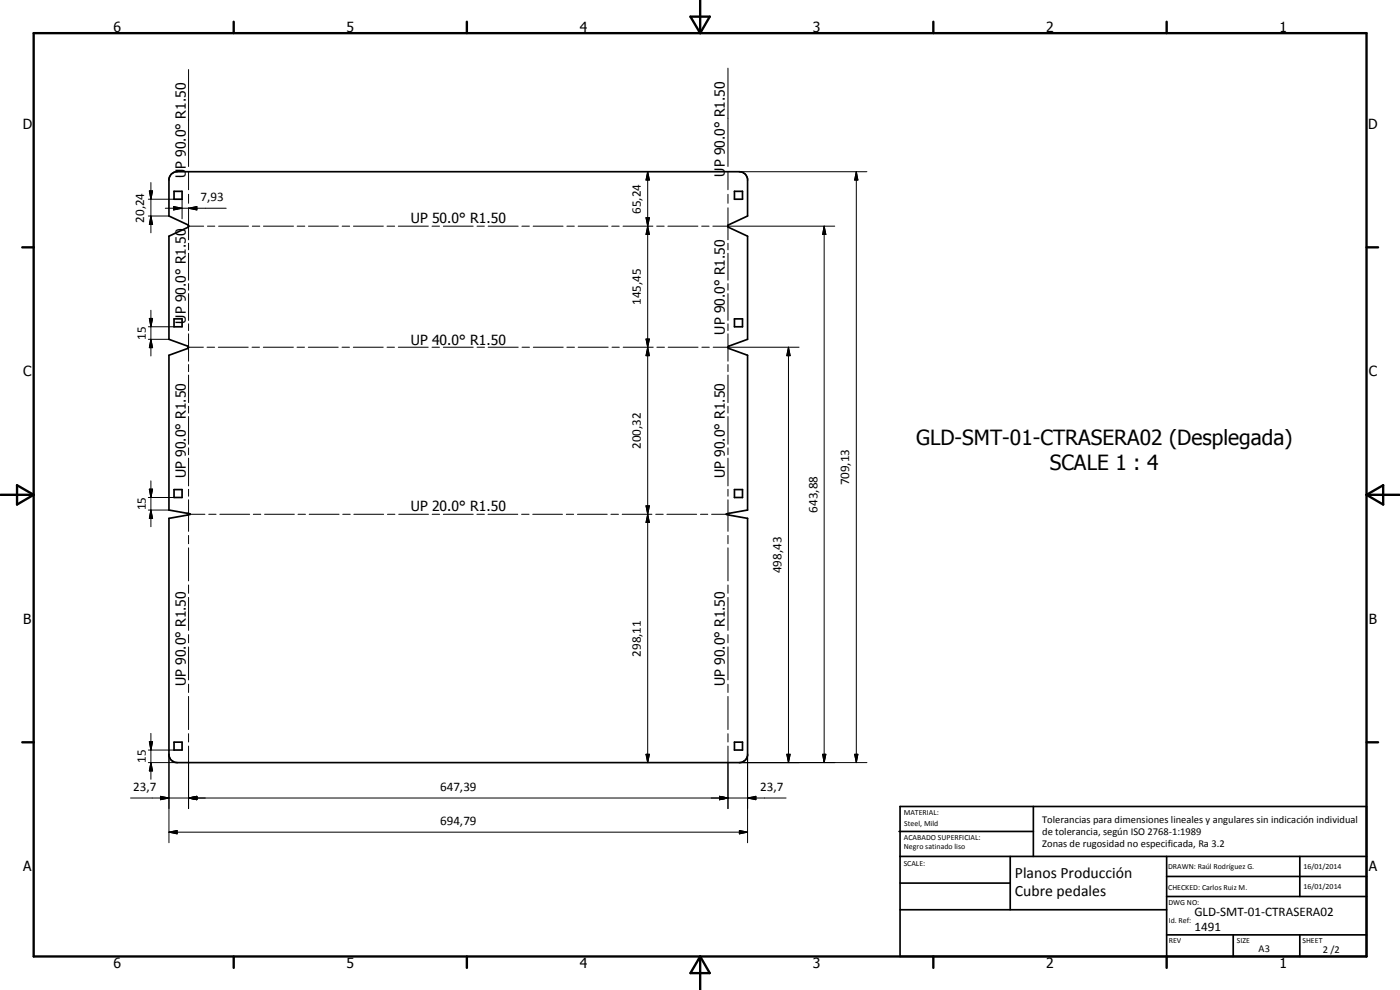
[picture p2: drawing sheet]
<svg xmlns="http://www.w3.org/2000/svg" width="420mm" height="297mm" viewBox="0 0 420 297" stroke-linecap="round" stroke-linejoin="round" font-family="sans-serif">
<g fill="none" stroke="#000" stroke-width=".51">
<path d="M51.3 52.4l.8-.7 1.1-.2h168.7a2.47 2.47 0 0 1 2.5 2.2v11.1l-5.8 2.7-.2 .4 .2 .3 5.8 2.7v30.9l-5.6 2-.3 .3 .3 .5 5.6 2v46.4l-6.4 1.2v.1l.9 .3 5.5 .9v71.2a2.48 2.48 0 0 1-2.5 2.1h-168.7a2.47 2.47 0 0 1-2.5-2.1v-71.2l6.4-1.2v-.1l-6.4-1.2v-46.4l5.6-2 .2-.3-.2-.5-5.6-2v-30.9l5.9-2.9-.2-.5-5.7-2.7v-11.1zM52.2 57.4h2.4v2.4h-2.4zM220.4 57.4h2.4v2.4h-2.4zM52.2 95.7h2.4v2.3h-2.4zM220.4 95.7h2.4v2.3h-2.4zM52.2 146.9h2.4v2.4h-2.4zM220.4 146.9h2.4v2.4h-2.4zM52.2 222.7h2.4v2.3h-2.4zM220.4 222.7h2.4v2.3h-2.4zM269.8 249.5h40.3M270.1 242h140v45h-140zM270.1 257h140"/>
<path d="M303.2 257v16M310.1 242v15M350.1 257v30M390.1 257v12M270.1 265h33.1M270.1 273h80M350.1 269h60M350.1 263h60M350.1 280.5h60M370.1 280.5v6.5M390.1 280.5v6.5"/>
</g>
<g fill="none" stroke="#000" stroke-width=".3">
<path d="M56.6 20.9v29.1M218.5 20.4v29.6M44.5 59.8h7.7M44.8 57.3h1l-.5 2.5zM45.3 54.8v15M54.6 59.8v5.9M56.6 51.5v5.4M56.6 58.3v2.7M194.4 51.5l.5 2.5h-1zM194.4 51.5v177.3M218.5 51.5v5.4M218.5 58.3v2.7"/>
<path d="M221.9 51.5h38.3M257 51.5l.5 2.5h-1zM257 51.5v177.3M44.5 64.8h6.2M45.3 64.8l.5 2.6h-1zM49.6 62.5h18.3M52.1 62l2.5 .5-2.5 .5zM56.6 62.5l2.5-.5v1zM56.6 62.4v5.3M56.6 67.9v4.1M56.6 73v2M56.6 76v8.1"/>
<path d="M56.6 67.9h4.5M62.3 67.9h2.2M65.6 67.9h9M75.7 67.9h2.3M79.1 67.9h9M89.2 67.9h2.3M92.6 67.9h8.9M102.7 67.9h2.2M106.1 67.9h9M116.2 67.9h2.2M119.5 67.9h9.1M129.7 67.9h2.2"/>
<path d="M133 67.9h9M143.2 67.9h2.2M146.5 67.9h9M156.6 67.9h2.3M160 67.9h9M170.1 67.9h2.3M173.5 67.9h8.9M183.6 67.9h2.2M187 67.9h8.9M193.9 65.3h1l-.5 2.6zM193.9 65.3h1l-1 5.1h1zM194.4 67.9l.5 2.5h-1z"/>
<path d="M197.1 67.9h2.2M200.4 67.9h9.1M210.6 67.9h2.2M213.9 67.9h36.6M218.5 62.4v5.3M218.5 67.9v4.1M218.5 73v2M218.5 76v8.1M247.3 67.9l.6 2.5h-1zM247.3 67.9v160.9M44.5 98h7.7M44.8 95.5h1l-.5 2.5z"/>
<path d="M45.3 93.1v13.7M56.6 85.1v2M56.6 88.1v8M56.6 97.2v2M218.5 85.1v2M218.5 88.1v8M218.5 97.2v2M44.5 101.8h6.2M45.3 101.8l.5 2.5h-1zM56.5 104.2h4.5M56.6 100.2v8.2M56.6 109.4v2.1"/>
<path d="M56.6 112.5v8.3M62.1 104.2h2.3M65.5 104.2h9M75.6 104.2h2.3M79 104.2h9M89.1 104.2h2.3M92.5 104.2h9M102.6 104.2h2.3M106 104.2h9M116.2 104.2h2.2M119.5 104.2h9M129.7 104.2h2.2"/>
<path d="M133 104.2h9M143.2 104.2h2.2M146.5 104.2h9M156.7 104.2h2.2M160.1 104.2h8.9M170.1 104.2h2.3M173.5 104.2h9M183.7 104.2h2.2M187 104.2h9M193.9 101.7h1l-.5 2.5zM194.4 104.2l.5 2.5h-1zM197.1 104.2h2.3"/>
<path d="M200.5 104.2h9M210.6 104.2h2.3M214 104.2h25.8M218.5 100.2v8.2M218.5 109.4v2.1M218.5 112.5v8.3M236.6 104.2l.5 2.5h-1zM236.6 104.2v124.6M56.6 121.9v2.1M56.6 125v8.3M56.6 134.4v2M56.6 137.5v8.3"/>
<path d="M218.5 121.9v2.1M218.5 125v8.3M218.5 134.4v2M218.5 137.5v8.3M44.5 153h6.2M44.5 149.3h7.7M44.8 146.8h1l-.5 2.5zM45.3 153l.5 2.5h-1zM45.3 144.3v13.7M56.6 146.8v2.1M56.6 149.9v4.2M56.6 154.5v4.9"/>
<path d="M57.1 154.3h4.4M62.6 154.3h2.2M66 154.3h8.9M76 154.3h2.3M79.4 154.3h8.9M89.4 154.3h2.3M92.8 154.3h9M102.9 154.3h2.2M106.2 154.3h8.9M116.3 154.3h2.2M119.7 154.3h8.9M129.7 154.3h2.2"/>
<path d="M133 154.3h9M143.1 154.3h2.3M146.5 154.3h8.9M156.5 154.3h2.3M159.9 154.3h8.9M170 154.3h2.2M173.3 154.3h8.9M183.3 154.3h2.3M186.7 154.3h9M193.9 151.8h1l-.5 2.5zM194.4 154.3l.5 2.5h-1zM196.8 154.3h2.2"/>
<path d="M200.1 154.3h9M210.2 154.3h2.2M213.6 154.3h4.4M218.5 146.8v2.1M218.5 149.9v4.2M218.5 154.5v4.9M56.6 160.7v2.5M56.6 164.4v9.9M56.6 175.5v2.5M56.6 179.2v9.9M218.5 160.7v2.5M218.5 164.4v9.9"/>
<path d="M218.5 175.5v2.5M218.5 179.2v9.9M56.6 190.4v2.5M56.6 194.1v9.9M218.5 190.4v2.5M218.5 194.1v9.9M56.6 205.3v2.5M56.6 209v9.9M218.5 205.3v2.5M218.5 209v9.9M39.2 239.4h196.7M44.5 228.8h8.7"/>
<path d="M44.5 225h7.7M44.8 222.5h1l-.5 2.5zM45.3 228.8l.5 2.5h-1zM45.3 220v13.8M48.2 238.9l2.5 .5-2.5 .5zM50.7 226.3v26.6M56.6 239.4l2.5-.5v1zM56.6 220.1v2.5M56.6 223.9v18.7M193.9 226.3h1l-.5 2.5zM215.9 238.9l2.6 .5-2.6 .5zM218.5 220.1v2.5"/>
<path d="M218.5 223.9v18.7M221.9 228.8h38.3M224.4 239.4l2.5-.5v1zM224.4 226.3v26.6M236.1 226.3h1l-.5 2.5zM246.9 226.3h1l-.6 2.5zM256.5 226.3h1l-.5 2.5zM50.7 249.7l2.5-.5v1zM50.7 249.7h173.7M221.9 249.2l2.5 .5-2.5 .5z"/>
</g>
<g fill="none" stroke="#000" stroke-width=".71">
<path d="M10.1 9.9h400v277.1h-400zM70.1 6.5v3.4M140.1 6.5v3.4M207.2 5h5.8l-2.9 4.9zM210.1 0v9.9M280.1 6.5v3.4M350.1 6.5v3.4M6.7 74.2h3.4M410.1 74.2h3.5M.1 148.5h10M5.1 145.6l5 2.9-5 2.9zM410.1 148.5h10"/>
<path d="M410.1 148.5l5-2.9v5.8zM6.7 222.7h3.4M410.1 222.7h3.5M70.1 287v3.4M140.1 287v3.4M210.1 287v10M210.1 287l2.9 5h-5.8zM280.1 287v3.4M350.1 287v3.4"/>
</g>
<g fill="#000">
<path d="M44.8 57.3h1l-.5 2.5zM194.4 51.5l.5 2.5h-1zM257 51.5l.5 2.5h-1zM45.3 64.8l.5 2.6h-1zM52.1 62l2.5 .5-2.5 .5zM56.6 62.5l2.5-.5v1zM193.9 65.3h1l-.5 2.6zM194.4 67.9l.5 2.5h-1zM247.3 67.9l.6 2.5h-1zM44.8 95.5h1l-.5 2.5zM45.3 101.8l.5 2.5h-1zM193.9 101.7h1l-.5 2.5z"/>
<path d="M194.4 104.2l.5 2.5h-1zM236.6 104.2l.5 2.5h-1zM44.8 146.8h1l-.5 2.5zM45.3 153l.5 2.5h-1zM193.9 151.8h1l-.5 2.5zM194.4 154.3l.5 2.5h-1zM44.8 222.5h1l-.5 2.5zM45.3 228.8l.5 2.5h-1zM48.2 238.9l2.5 .5-2.5 .5zM56.6 239.4l2.5-.5v1zM193.9 226.3h1l-.5 2.5zM215.9 238.9l2.6 .5-2.6 .5z"/>
<path d="M224.4 239.4l2.5-.5v1zM236.1 226.3h1l-.5 2.5zM246.9 226.3h1l-.6 2.5zM256.5 226.3h1l-.5 2.5zM50.7 249.7l2.5-.5v1zM221.9 249.2l2.5 .5-2.5 .5z"/>
</g>
<g font-size="6.3">
<text x="274.9" y="133.4">GLD-SMT-01-CTRASERA02 (Desplegada)</text>
<text x="315.1" y="141">SCALE 1 : 4</text>
</g>
<g font-size="4.7">
<text x="304.6" y="263.5">Planos Producción</text>
<text x="304.6" y="268.9">Cubre pedales</text>
</g>
<g font-size="4.2">
<text x="34" y="9.6">6</text>
<text x="104" y="9.6">5</text>
<text x="174" y="9.6">4</text>
<text x="244" y="9.6">3</text>
<text x="314" y="9.6">2</text>
<text x="384" y="9.6">1</text>
<text x="6.8" y="38.7">D</text>
<text x="410.6" y="38.7">D</text>
<text x="55.7" y="53.4" transform="rotate(-90 55.7 53.4)">U</text>
<text x="55.7" y="50.6" transform="rotate(-90 55.7 50.6)">P 90.0° R1.50</text>
<text x="217.6" y="53" transform="rotate(-90 217.6 53)">UP 90.0° R1.50</text>
<text x="123.3" y="67">UP 50.0° R1.50</text>
<text x="55.7" y="97.1" transform="rotate(-90 55.7 97.1)">UP 90.0° R1.50</text>
<text x="217.6" y="100.4" transform="rotate(-90 217.6 100.4)">UP 90.0° R1.50</text>
<text x="123.3" y="103.4">UP 40.0° R1.50</text>
<text x="7" y="112.9">C</text>
<text x="410.8" y="112.9">C</text>
<text x="55.7" y="143.4" transform="rotate(-90 55.7 143.4)">UP 90.0° R1.50</text>
<text x="217.6" y="143.4" transform="rotate(-90 217.6 143.4)">UP 90.0° R1.50</text>
<text x="123.3" y="153.4">UP 20.0° R1.50</text>
<text x="7" y="187.1">B</text>
<text x="410.8" y="187.1">B</text>
<text x="55.7" y="205.9" transform="rotate(-90 55.7 205.9)">UP 90.0° R1.50</text>
<text x="217.6" y="205.9" transform="rotate(-90 217.6 205.9)">UP 90.0° R1.50</text>
<text x="7" y="261.4">A</text>
<text x="410.8" y="261.4">A</text>
<text x="34" y="290.4">6</text>
<text x="104" y="290.4">5</text>
<text x="174" y="290.4">4</text>
<text x="244" y="290.4">3</text>
<text x="314" y="290.4">2</text>
<text x="384" y="290.4">1</text>
</g>
<g font-size="3.9">
<text x="60.2" y="60.5">7,93</text>
<text x="192.4" y="64.2" transform="rotate(-90 192.4 64.2)">65,24</text>
<text x="43.3" y="66.8" transform="rotate(-90 43.3 66.8)">20,24</text>
<text x="192.4" y="91.5" transform="rotate(-90 192.4 91.5)">145,45</text>
<text x="43.8" y="101.9" transform="rotate(-90 43.8 101.9)">15</text>
<text x="192.4" y="134.7" transform="rotate(-90 192.4 134.7)">200,32</text>
<text x="254.9" y="145.7" transform="rotate(-90 254.9 145.7)">709,13</text>
<text x="43.8" y="153.2" transform="rotate(-90 43.8 153.2)">15</text>
<text x="245.3" y="153.8" transform="rotate(-90 245.3 153.8)">643,88</text>
<text x="234.6" y="172" transform="rotate(-90 234.6 172)">498,43</text>
<text x="192.4" y="197" transform="rotate(-90 192.4 197)">298,11</text>
<text x="43.8" y="228.9" transform="rotate(-90 43.8 228.9)">15</text>
<text x="40" y="237.4">23,7</text>
<text x="132.1" y="237.4">647,39</text>
<text x="228.2" y="237.4">23,7</text>
<text x="132.1" y="247.6">694,79</text>
<text x="358.5" y="275">GLD-SMT-01-CTRASERA02</text>
<text x="358.5" y="279.4">1491</text>
</g>
<g font-size="3.1">
<text x="312.7" y="246.8">Tolerancias para dimensiones lineales y angulares sin indicación individual</text>
<text x="312.7" y="250.4">de tolerancia, según ISO 2768-1:1989</text>
<text x="312.7" y="254">Zonas de rugosidad no especificada, Ra 3.2</text>
<text x="377.7" y="285.6">A3</text>
<text x="397" y="285.9">2 /2</text>
</g>
<g font-size="2.4">
<text x="271.2" y="244.4">MATERIAL:</text>
<text x="271.3" y="252">ACABADO SUPERFICIAL:</text>
<text x="271.4" y="247.9">Steel, Mild</text>
<text x="271.3" y="254.6">Negro satinado liso</text>
<text x="271.2" y="259.7">SCALE:</text>
<text x="350.6" y="260.8">DRAWN: Raúl Rodríguez G.</text>
<text x="391.2" y="260.6">16/01/2014</text>
<text x="350.6" y="267">CHECKED: Carlos Ruiz M.</text>
<text x="391.2" y="266.7">16/01/2014</text>
<text x="350.6" y="271.4">DWG NO:</text>
<text x="350.8" y="276.9">Id. Ref:</text>
<text x="350.8" y="282.8">REV</text>
<text x="371.2" y="282.9">SIZE</text>
<text x="390.9" y="282.9">SHEET</text>
</g>
</svg>
